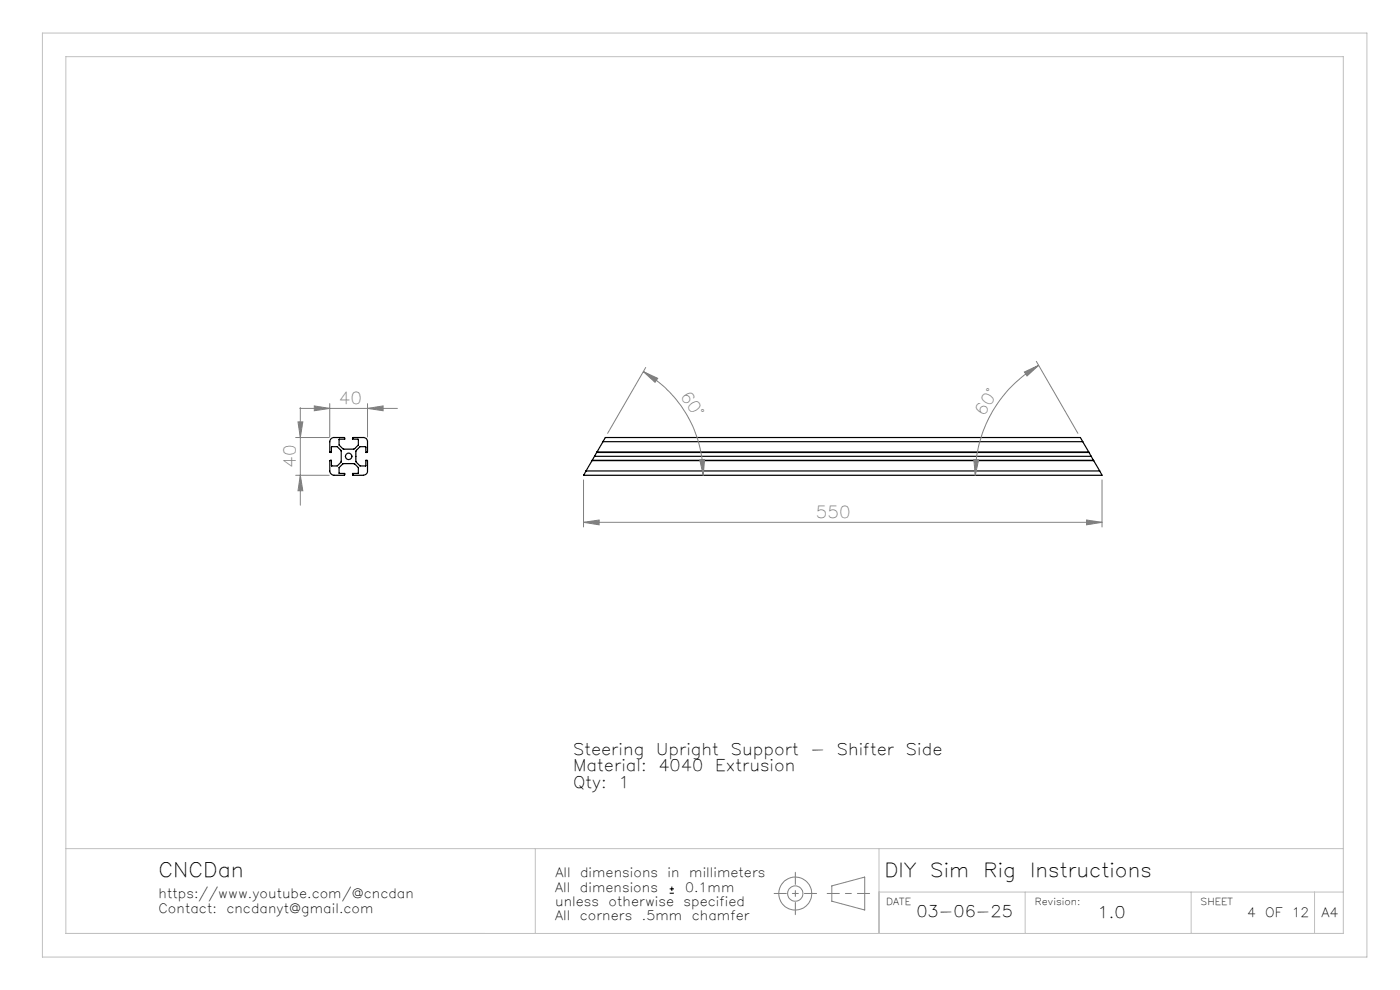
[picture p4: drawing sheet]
<svg xmlns="http://www.w3.org/2000/svg" width="297mm" height="210mm" viewBox="0 0 297 210" stroke-linecap="round" stroke-linejoin="round" font-family="sans-serif">
<g fill="none" stroke="#000" stroke-width=".25">
<path d="M70.2 93.1l.5-.3h2.4v.4h-1.2v1.2l.9 .8 2.2 .1 1-.9v-1.2h-1.2v-.3l2.3-.1a.85 .85 0 0 1 .9 .9l-.1 2.3h-.3l-.1-1.3h-1.1l-.9 1v2.3l.9 .8h1.2v-1.2l.4 .1v2.2a.9 .9 0 0 1-.9 .9l-2.3-.1v-.3h1.2v-1.2l-.9-.9-2.4 .1-.8 .8v1.2h1.2v.4h-2.2a.97 .97 0 0 1-.9-.9v-2.2l.3-.1v1.2h1.2l.9-.8v-2.4l-.9-.9h-1.1l-.1 1.3-.3-.1v-2.2zM124.3 99.9l-.5 .9h110l-.5-.9M124.3 99.9h109M125.6 97.7h106.4M125.6 97.7l-1.3 2.2M125.6 97.6h106.4M125.6 97.6v.1M126.1 96.8h105.4M126.1 96.8l-.5 .8M126.6 96h104.4M126.6 96l-.5 .8M126.6 95.9h104.4"/>
<path d="M126.6 95.9v.1M127.9 93.7l.5-.9h100.8l.5 .9M127.9 93.7l-1.3 2.2M127.9 93.7h101.8M229.7 93.7l1.3 2.2M231 95.9v.1M231 96l.5 .8M231.5 96.8l.5 .8M232 97.6v.1M232 97.7l1.3 2.2"/>
<circle cx="73.9" cy="96.8" r=".68"/>
</g>
<path d="M142.1 189.5h.9M142.1 188.6h.9M142.5 188.1v.9" fill="none" stroke="#000" stroke-width=".21"/>
<g fill="none" stroke="#808080" stroke-width=".21">
<path d="M136.5 78.8l3 1.4-.5 .9zM136.5 78.8a25.4 25.4 0 0 1 12.7 22M137 78l-8.1 13.9M217.3 78.9l3-1.4-2.4 2.3zM219.9 76.7l8.8 15.2M220.3 77.5a26.9 26.9 0 0 0-13.4 23.3M62.7 92.8h7.1M63.2 89.5h1l-.5 3.3zM63.6 86.6h20.7M63.7 86.5v20.7M66.7 86.1l3.3 .5-3.3 .5zM70 85.6v7.1"/>
<path d="M78 86.6l3.3-.5v1zM78 85.6v7.1M148.4 97.5h1.1l-.3 3.3zM206.6 97.5h1l-.7 3.3zM62.7 100.8h7.1M63.7 100.8l.5 3.3h-1zM123.8 110.8l3.3-.5v1zM123.8 101.8v10M123.8 110.8h110M230.5 110.3l3.3 .5-3.3 .5zM233.8 101.8v10M176.5 187.9l6.9-1.9v7l-6.9-1.8z"/>
<circle cx="168.7" cy="189.5" r="3.5"/>
<circle cx="168.7" cy="189.5" r="1.62"/>
</g>
<path d="M164.2 189.5h9M168.7 194v-9M175.5 189.5h9" fill="none" stroke="#808080" stroke-width=".21" stroke-dasharray="6.3 1.3 1.3 1.3" stroke-dashoffset="3.8"/>
<path d="M9 7h281v196h-281zM14 12h271v186h-271zM14 180h271M113.6 180v18M186.5 180v18M186.5 189.2h98.5M217.5 189.2v8.8M252.7 189.2v8.8M278.9 189.2v8.8" fill="none" stroke="#c0c0c0" stroke-width=".21"/>
<g fill="#808080">
<path d="M148.4 97.5h1.1l-.3 3.3zM136.5 78.8l3 1.4-.5 .9z"/>
<path d="M123.8 110.8l3.3-.5v1zM230.5 110.3l3.3 .5-3.3 .5z"/>
<path d="M217.3 78.9l3-1.4-2.4 2.3zM206.6 97.5h1l-.7 3.3z"/>
<path d="M63.2 89.5h1l-.5 3.3zM63.7 100.8l.5 3.3h-1z"/>
<path d="M66.7 86.1l3.3 .5-3.3 .5zM78 86.6l3.3-.5v1z"/>
</g>
<text font-size="4.2" x="33.6" y="186">CNCDan</text>
<g font-size="4.1">
<text x="187.6" y="186">DIY</text>
<text x="197.4" y="186">Sim</text>
<text x="208.7" y="186">Rig</text>
<text x="218.5" y="186">Instructions</text>
</g>
<g font-size="3.5" fill="#808080">
<text x="144.2" y="83.9" transform="rotate(57 144.2 83.9)">60°</text>
<text x="71.9" y="85.7">40</text>
<text x="208.7" y="88.4" transform="rotate(-58 208.7 88.4)">60°</text>
<text x="62.8" y="99.3" transform="rotate(-90 62.8 99.3)">40</text>
<text x="173.1" y="109.8">550</text>
</g>
<g font-size="3.4">
<text x="121.6" y="160.1">Steering</text>
<text x="139.2" y="160.1">Upright</text>
<text x="155" y="160.1">Support</text>
<text x="172" y="160.1">-</text>
<text x="177.6" y="160.1">Shifter</text>
<text x="192.2" y="160.1">Side</text>
<text x="121.6" y="163.6">Material:</text>
<text x="121.6" y="167.1">Qty:</text>
<text x="131.2" y="167.1">1</text>
<text x="139.7" y="163.6">4040</text>
<text x="151.7" y="163.6">Extrusion</text>
<text x="194.4" y="194.6">03-06-25</text>
<text x="232.8" y="194.7">1.0</text>
</g>
<g font-size="2.7">
<text x="117.8" y="186">All</text>
<text x="123.1" y="186">dimensions</text>
<text x="141.6" y="186">in</text>
<text x="146.2" y="186">millimeters</text>
<text x="33.6" y="190.6">https://www.youtube.com/@cncdan</text>
<text x="117.8" y="189.2">All</text>
<text x="123" y="189.2">dimensions</text>
<text x="145.3" y="189.2">0.1mm</text>
<text x="33.6" y="193.6">Contact:</text>
<text x="48" y="193.6">cncdanyt@gmail.com</text>
<text x="117.8" y="192.2">unless</text>
<text x="117.8" y="195.2">All</text>
<text x="123" y="195.2">corners</text>
<text x="129.1" y="192.2">otherwise</text>
<text x="136.2" y="195.2">.5mm</text>
<text x="145" y="192.2">specified</text>
<text x="146.8" y="195.2">chamfer</text>
<text x="264.6" y="194.5">4</text>
<text x="268.4" y="194.5">OF</text>
<text x="274" y="194.5">12</text>
<text x="280.3" y="194.5">A4</text>
</g>
<g font-size="2">
<text x="188" y="192">DATE</text>
<text x="219.5" y="192">Revision:</text>
<text x="254.7" y="192">SHEET</text>
</g>
</svg>
